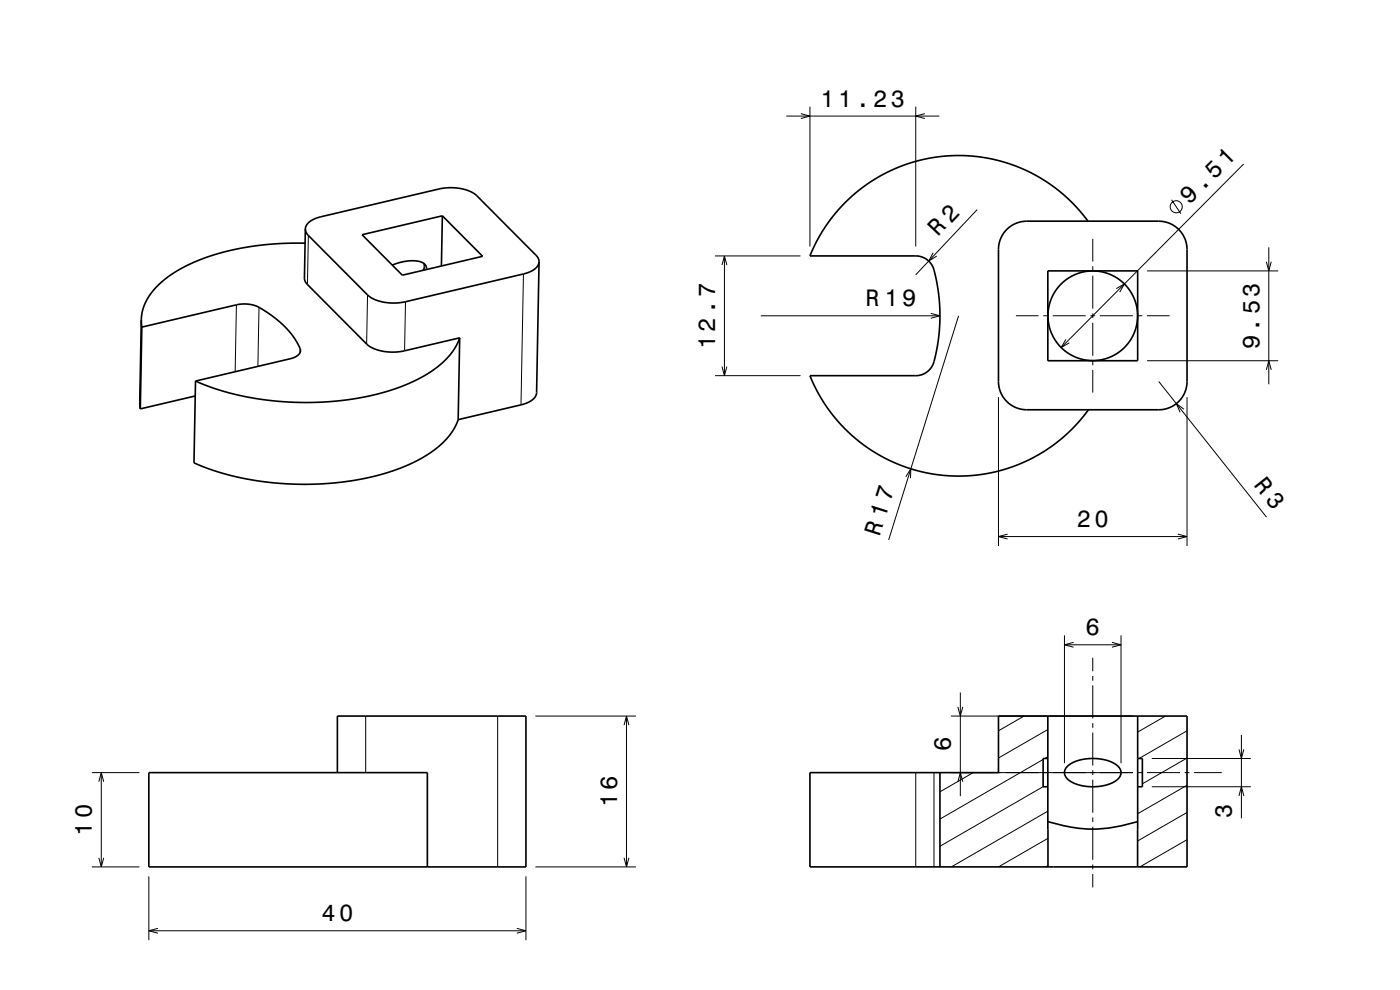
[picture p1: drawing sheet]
<svg xmlns="http://www.w3.org/2000/svg" width="297mm" height="210mm" viewBox="0 0 297 210" stroke-linecap="round" stroke-linejoin="round" font-family="sans-serif">
<g fill="none" stroke="#000" stroke-width=".21">
<path d="M166.8 24.6h32.5M169.9 24.1l1.9 .5-1.9 .5M171.8 22.6v29.7M194.3 22.6v29.7M196.2 24.1l-1.9 .5 1.9 .5M263.8 34.8l-38.7 38.9M65.4 49.9l-.2 10.5M111 58.1l-.5 27.8M151.7 54.3h18.1M153.2 56.2l.5-1.9 .5 1.9M153.7 54.3v25.4M198 53.6l-1 1.8 1.7-1.1"/>
<path d="M207.3 44.5l-13 13.8M231.8 50.7v4.8M231.8 56.5v1M231.8 58.5v7M243.3 57.5h27.9M248.5 42.4l2 2.9M268.6 55.5l.6 2 .5-2M269.2 52.5v29M50.2 64.7l-.3 14.2M54.9 65.2l-.2 12.5M63.7 74l-.1 .8M78 62.6l-.2 10.4"/>
<path d="M86 64l-.2 10.4M151.7 79.7h18.1M153.2 77.8l.5 1.9 .5-1.9M161.4 67h38M197.5 66.5l1.9 .5-1.9 .5M203.4 67l-14.9 47.5M215.5 67h4.8M221.3 67h1M223.3 67h7M226.1 72l-1 1.7 1.8-1M231.3 67h1M231.8 66.5v1"/>
<path d="M231.8 68.5v7M231.8 76.5v1M231.8 78.5v4.8M233.3 67h7M236.8 61.2l1.7-1-1 1.8M241.3 67h1M243.3 67h4.8M243.3 76.5h27.9M268.6 78.5l.6-2 .5 2M211.8 84.2v31.6M245.8 80.9l22.9 28.8M251.2 86.8l-1.6-1.2 .7 1.9"/>
<path d="M251.8 84.2v31.6M192.2 101.1l1-1.7-.1 2M211.8 113.8h40M213.8 113.3l-2 .5 2 .5M249.9 113.3l1.9 .5-1.9 .5M225.8 134.8v27.1M225.8 136.8h12M227.7 136.3l-1.9 .5 1.9 .5M231.8 139.5v2.9M235.9 136.3l1.9 .5-1.9 .5M237.8 134.8v27.1M77.6 151.9v12"/>
<path d="M105.6 151.9v32M113.6 151.9h21.3M132.4 153.8l.5-1.9 .5 1.9M132.9 151.9v32M201.7 151.9h38.6M203.2 150l.5 1.9 .5-1.9M203.7 146.9v22M217.2 151.9l-5.4 3.1M222.3 154.8l-10.5 6M231.8 143.4v1M231.8 145.4v7M231.8 153.4v1"/>
<path d="M231.8 155.4v7M247.2 151.9l-5.9 3.4M251.8 155l-10.1 5.9M262.8 159l.6 1.9 .5-1.9M263.4 155.9v17.7M19.5 163.9h10.1M21 165.8l.5-1.9 .5 1.9M21.5 163.9v20M194.3 163.9v20M198.1 163.9v20M201.7 163.9h38.6M203.2 165.8l.5-1.9 .5 1.9"/>
<path d="M206.5 163.9l-7.1 4.1M221.3 166.9l-21.9 12.6M221.3 161.1l-21.9 12.6M222.3 172.1l-20.5 11.8M222.3 160.5l-.6 .4M222.3 177.8l-10.5 6.1M231.8 163.4v1M231.8 165.4v7M231.8 173.4v1M231.8 175.4v7M241.3 163.9h1M243.3 163.9h7"/>
<path d="M244.3 166.9h21.1M244.3 160.9h21.1M251.3 163.9h1M251.8 178.1l-10 5.8M251.8 172.3l-10.5 6.1M251.8 166.6l-10.5 6M251.8 160.8l-9.5 5.5M253.3 163.9h5.9M262.8 168.8l.6-1.9 .5 1.9M19.5 183.9h10.1M21 182l.5 1.9 .5-1.9M31.6 185.9v13.5"/>
<path d="M31.6 197.4h80M33.5 196.9l-1.9 .5 1.9 .6M109.6 196.9l2 .5-2 .6M111.6 185.9v13.5M113.6 183.9h21.3M132.4 182l.5 1.9 .5-1.9M222.3 183.6l-.5 .3M231.8 183.4v1M231.8 185.4v2.9"/>
<circle cx="249.5" cy="43.9" r="1.28"/>
</g>
<g fill="none" stroke="#000" stroke-width=".35">
<path d="M64.7 51.6l-6.9 .2-6 .7-6.1 1.5-5.3 1.9-4.2 2.4-1.9 1.5-1.4 1.4-1.2 1.5-1 1.8-.5 1.7-.2 1.6M64.8 48.6l-.2 10.4 .2 .8 13 13.2a9.6 9.6 0 0 0 8 1.4l11.7-2.7M64.8 48.6l.1 .7 .5 .6 12.6 12.7a9.6 9.6 0 0 0 8 1.4l25-5.9a3.9 3.9 0 0 0 3.3-2.4l.1-.2M64.8 48.6a3.4 3.4 0 0 1 3.1-2.6l25.2-5.9a9.6 9.6 0 0 1 8.1 1.4l12.6 12.7 .4 .6 .2 .7M76.8 49.8l17-4 8.6 8.6-17 4zM83.2 56.2h.2a7.9 7.9 0 0 1 6.5-.3l.5 .6 .1 .7M89.9 55.9l.1 .6-.2 .8M93.8 45.8l-.2 10.6M114.4 55.5l-.6 27.8a3.2 3.2 0 0 1-2.8 2.5l-13.8 3.2M213.6 48.7a6 6 0 0 1 4.2-1.8h28a6 6 0 0 1 6 6v28a6 6 0 0 1-6 6h-28a6 6 0 0 1-6-6v-28a6 6 0 0 1 1.8-4.2zM222.3 57.5h19v19h-19zM230.8 46.9l-3.1-3.6-3.3-3-3.5-2.4-4-2.1-4.2-1.5-4.2-.9-4.5-.4-4.7 .2-4.4 .9-4.1 1.3-3.8 1.8-4.2 2.7-3.2 2.8-3.3 3.7-2.5 3.8-2 4.1h22.7a4.3 4.3 0 0 1 3.9 4.1l.7 3.7 .3 4-.1 4.2-.6 4a7 7 0 0 1-2.1 4.6l-1.1 .6-1 .2h-22.7l2 4 2.4 3.8 3.2 3.6 3.3 2.9 3.8 2.5 4 2 4.6 1.5 4.1 .7 4.3 .3 4.7-.4 4.6-1 4.3-1.5 3.7-1.9 3.7-2.6 3.4-3 3-3.7"/>
<path d="M30 67.8l-.4 17.4 .2 1.5M30 67.8l.1 1.6M30.1 69.4l20.1-4.7a7.7 7.7 0 0 1 6.9 1.8l2.1 1.6 1.6 1.6 1.2 1.4 1.1 1.8a1.79 1.79 0 0 1 .2 2.4l-1.5 .8-20.3 4.7M30.1 69.4l-.3 17.3M97.5 71.7l-1 2.1-1.5 2-2.1 1.9-2.9 2-3.1 1.6-3.7 1.4-4.1 1.1-4.2 .8-4.3 .5-4 .3-4.5-.1-4.4-.3-4.9-.7-3.9-.9-3.9-1.2-3.5-1.4M97.5 71.7l-.3 17.3M41.4 84l-11.6 2.7M41.5 80.8l-.3 17.4 3.1 1.3 3.4 1 6.7 1.5 6.7 .6 4.2 .1 3.5-.1 6.8-.8 6.2-1.4 3.1-1.1 2.6-1.1 2.5-1.3 2.1-1.4 1.7-1.5 1.5-1.5 1.1-1.7 .8-1.8M222.3 151.9v32M241.3 151.9v32M71.6 163.9v-12h40v32h-80v-20h59.1v20M171.8 163.9h40v-12h40v32h-80z"/>
<path d="M199.4 163.9v20M222.3 174.3a29.3 29.3 0 0 0 19 0M222.3 160.9h-1v6h1M226.4 162.6a9.6 9.6 0 0 1 8.7-1.2 3.1 3.1 0 0 1 2.7 2.7 4 4 0 0 1-3.5 2.5 9.4 9.4 0 0 1-7.9-1.4 1.73 1.73 0 0 1 0-2.6zM241.3 160.9h1v6h-1"/>
<circle cx="231.8" cy="67" r="9.5"/>
</g>
<path d="M0 0h297v210h-297" fill="none" stroke="#fff" stroke-width=".21"/>
<g font-size="5.1">
<text x="252.4" y="43.5" transform="rotate(-45 252.4 43.5)">9.51</text>
<text x="199" y="50.4" transform="rotate(-47 199 50.4)">R 2</text>
</g>
<g font-size="5">
<text x="174.1" y="22.6">11.23</text>
<text x="183.6" y="65">R 19</text>
<text x="151.7" y="74.1" transform="rotate(-90 151.7 74.1)">12.7</text>
<text x="267.2" y="74.1" transform="rotate(-90 267.2 74.1)">9.53</text>
<text x="265.8" y="102.9" transform="rotate(52 265.8 102.9)">R 3</text>
<text x="186.6" y="113.9" transform="rotate(-72 186.6 113.9)">R 17</text>
<text x="228.4" y="111.8">20</text>
<text x="230.3" y="134.8">6</text>
<text x="201.7" y="159.4" transform="rotate(-90 201.7 159.4)">6</text>
<text x="130.9" y="171.3" transform="rotate(-90 130.9 171.3)">16</text>
<text x="261.4" y="173.6" transform="rotate(-90 261.4 173.6)">3</text>
<text x="19.5" y="177.3" transform="rotate(-90 19.5 177.3)">10</text>
<text x="68.2" y="195.4">40</text>
</g>
</svg>
